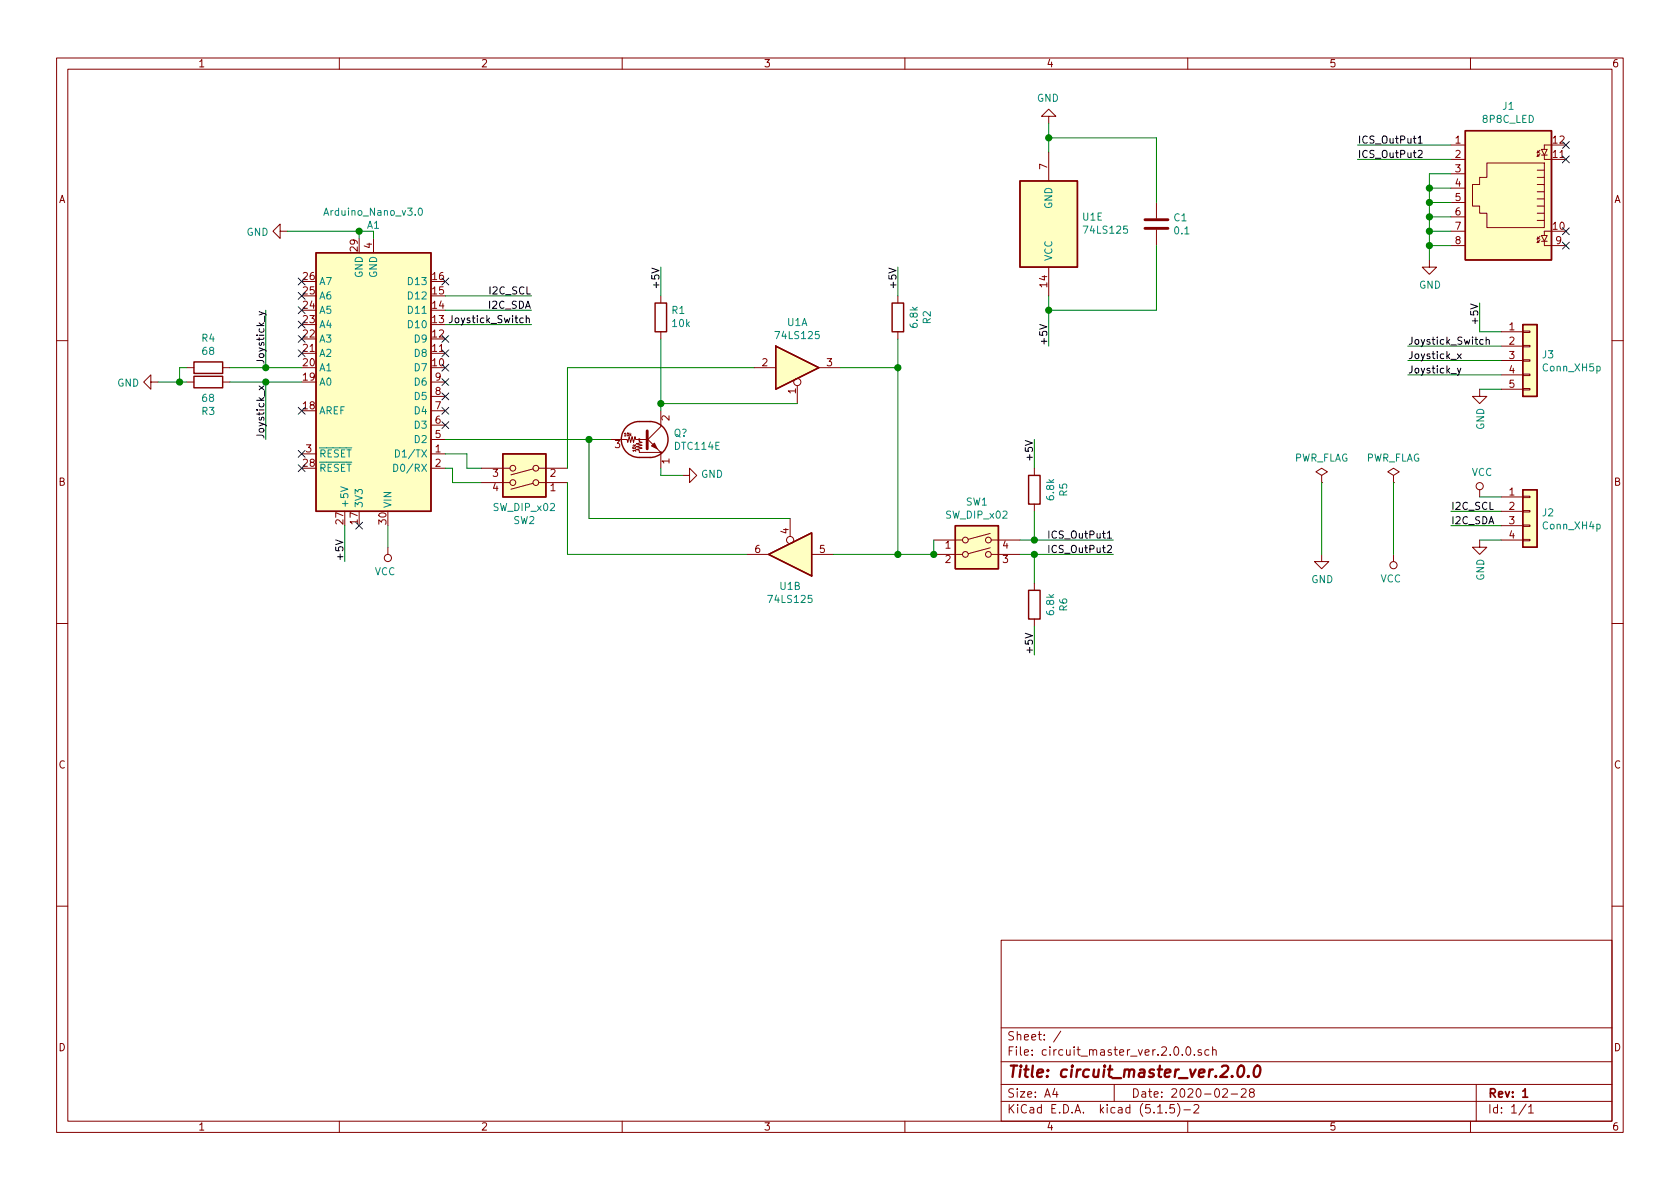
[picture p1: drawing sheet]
EESchema Schematic File Version 4
EELAYER 30 0
EELAYER END
$Descr A4 11693 8268
encoding utf-8
Sheet 1 1
Title "circuit_master_ver.2.0.0"
Date "2020-02-28"
Rev "1"
Comp ""
Comment1 ""
Comment2 ""
Comment3 ""
Comment4 ""
$EndDescr
$Comp
L power:GND #PWR0101
U 1 1
P 2000 1600
F 0 "#PWR0101" H 2000 1350 50  0001 C CNN
F 1 "GND" V 2005 1472 50  0000 R CNN
F 2 "" H 2000 1600 50  0001 C CNN
F 3 "" H 2000 1600 50  0001 C CNN
	1    2000 1600
	0    1    1    0   
$EndComp
Wire Wire Line
	2700 3800 2700 3650
Wire Wire Line
	2500 1650 2500 1600
Wire Wire Line
	2500 1600 2600 1600
Wire Wire Line
	2600 1600 2600 1650
Wire Wire Line
	2500 1600 2000 1600
Connection ~ 2500 1600
$Comp
L Device:R R4
U 1 1
P 1450 2550
F 0 "R4" V 1243 2550 50  0000 C CNN
F 1 "68" V 1334 2550 50  0000 C CNN
F 2 "Resistor_THT:R_Axial_DIN0207_L6.3mm_D2.5mm_P10.16mm_Horizontal" V 1380 2550 50  0001 C CNN
F 3 "~" H 1450 2550 50  0001 C CNN
	1    1450 2550
	0    1    1    0   
$EndComp
Wire Wire Line
	1300 2550 1250 2550
Wire Wire Line
	1250 2550 1250 2650
Wire Wire Line
	1250 2650 1300 2650
$Comp
L power:GND #PWR0113
U 1 1
P 1100 2650
F 0 "#PWR0113" H 1100 2400 50  0001 C CNN
F 1 "GND" V 1105 2522 50  0000 R CNN
F 2 "" H 1100 2650 50  0001 C CNN
F 3 "" H 1100 2650 50  0001 C CNN
	1    1100 2650
	0    1    1    0   
$EndComp
Wire Wire Line
	1100 2650 1250 2650
Connection ~ 1250 2650
Text Label 1850 3050 1    50   ~ 0
Joystick_x
Text Label 1850 2150 3    50   ~ 0
Joystick_y
Wire Wire Line
	1600 2650 1850 2650
Wire Wire Line
	1850 2650 1850 3050
Connection ~ 1850 2650
Wire Wire Line
	1850 2650 2100 2650
Wire Wire Line
	1600 2550 1850 2550
Wire Wire Line
	1850 2550 1850 2150
Connection ~ 1850 2550
Wire Wire Line
	1850 2550 2100 2550
NoConn ~ 3100 2550
NoConn ~ 3100 2650
NoConn ~ 3100 2750
NoConn ~ 3100 2850
NoConn ~ 3100 2950
NoConn ~ 2100 2850
NoConn ~ 2100 3150
NoConn ~ 2100 3250
NoConn ~ 2100 2450
NoConn ~ 2100 2350
NoConn ~ 2100 2250
NoConn ~ 2100 2150
NoConn ~ 2100 2050
NoConn ~ 2100 1950
NoConn ~ 10900 1000
NoConn ~ 10900 1100
NoConn ~ 10900 1600
NoConn ~ 10900 1700
$Comp
L power:VCC #PWR0103
U 1 1
P 2700 3800
F 0 "#PWR0103" H 2700 3650 50  0001 C CNN
F 1 "VCC" H 2718 3973 50  0000 C CNN
F 2 "" H 2700 3800 50  0001 C CNN
F 3 "" H 2700 3800 50  0001 C CNN
	1    2700 3800
	-1   0    0    1   
$EndComp
NoConn ~ 2500 3650
Text Label 2400 3900 1    50   ~ 0
+5V
Wire Wire Line
	2400 3650 2400 3900
$Comp
L 74xx:74LS125 U1
U 5 1
P 7300 1550
F 0 "U1" H 7070 1504 50  0000 R CNN
F 1 "74LS125" H 7070 1595 50  0000 R CNN
F 2 "Package_DIP:DIP-14_W7.62mm_Socket_LongPads" H 7300 1550 50  0001 C CNN
F 3 "http://www.ti.com/lit/gpn/sn74LS125" H 7300 1550 50  0001 C CNN
	5    7300 1550
	-1   0    0    1   
$EndComp
Wire Wire Line
	9200 3350 9200 3850
$Comp
L power:GND #PWR0104
U 1 1
P 9200 3850
F 0 "#PWR0104" H 9200 3600 50  0001 C CNN
F 1 "GND" H 9205 3677 50  0000 C CNN
F 2 "" H 9200 3850 50  0001 C CNN
F 3 "" H 9200 3850 50  0001 C CNN
	1    9200 3850
	1    0    0    -1  
$EndComp
$Comp
L power:PWR_FLAG #FLG0101
U 1 1
P 9700 3350
F 0 "#FLG0101" H 9700 3425 50  0001 C CNN
F 1 "PWR_FLAG" H 9700 3523 50  0000 C CNN
F 2 "" H 9700 3350 50  0001 C CNN
F 3 "~" H 9700 3350 50  0001 C CNN
	1    9700 3350
	1    0    0    -1  
$EndComp
$Comp
L power:VCC #PWR0115
U 1 1
P 10300 3450
F 0 "#PWR0115" H 10300 3300 50  0001 C CNN
F 1 "VCC" H 10317 3623 50  0000 C CNN
F 2 "" H 10300 3450 50  0001 C CNN
F 3 "" H 10300 3450 50  0001 C CNN
	1    10300 3450
	1    0    0    -1  
$EndComp
$Comp
L Device:C C1
U 1 1
P 8050 1550
F 0 "C1" H 8165 1596 50  0000 L CNN
F 1 "0.1" H 8165 1505 50  0000 L CNN
F 2 "Capacitor_THT:C_Disc_D4.7mm_W2.5mm_P5.00mm" H 8088 1400 50  0001 C CNN
F 3 "~" H 8050 1550 50  0001 C CNN
	1    8050 1550
	1    0    0    -1  
$EndComp
$Comp
L power:GND #PWR0112
U 1 1
P 10300 3750
F 0 "#PWR0112" H 10300 3500 50  0001 C CNN
F 1 "GND" V 10305 3622 50  0000 R CNN
F 2 "" H 10300 3750 50  0001 C CNN
F 3 "" H 10300 3750 50  0001 C CNN
	1    10300 3750
	1    0    0    -1  
$EndComp
$Comp
L Connector:8P8C_LED J1
U 1 1
P 10500 1300
F 0 "J1" H 10500 733 50  0000 C CNN
F 1 "8P8C_LED" H 10500 824 50  0000 C CNN
F 2 "Connector_RJ:RJ45_Cetus_J1B1211CCD_Horizontal" V 10500 1325 50  0001 C CNN
F 3 "~" V 10500 1325 50  0001 C CNN
	1    10500 1300
	-1   0    0    1   
$EndComp
Wire Wire Line
	9950 1700 9950 1800
Connection ~ 9950 1700
Wire Wire Line
	10100 1700 9950 1700
Wire Wire Line
	9950 1600 9950 1700
Connection ~ 9950 1600
Wire Wire Line
	10100 1600 9950 1600
Wire Wire Line
	9950 1500 9950 1600
Connection ~ 9950 1500
Wire Wire Line
	10100 1500 9950 1500
Wire Wire Line
	9950 1400 9950 1500
Wire Wire Line
	10100 1400 9950 1400
$Comp
L power:GND #PWR0114
U 1 1
P 9950 1800
F 0 "#PWR0114" H 9950 1550 50  0001 C CNN
F 1 "GND" H 9955 1627 50  0000 C CNN
F 2 "" H 9950 1800 50  0001 C CNN
F 3 "" H 9950 1800 50  0001 C CNN
	1    9950 1800
	1    0    0    -1  
$EndComp
Wire Wire Line
	9800 2600 10450 2600
Wire Wire Line
	9800 2500 10450 2500
Wire Wire Line
	9800 2400 10450 2400
Wire Wire Line
	9450 1000 10100 1000
Text Label 9800 2600 0    50   ~ 0
Joystick_y
Text Label 9800 2500 0    50   ~ 0
Joystick_x
Text Label 9800 2400 0    50   ~ 0
Joystick_Switch
Text Label 9450 1000 0    50   ~ 0
ICS_OutPut1
Wire Wire Line
	7300 1050 7300 950 
Text Label 7300 2400 1    50   ~ 0
+5V
Wire Wire Line
	7300 2050 7300 2150
Wire Wire Line
	7300 2150 8050 2150
Connection ~ 7300 2150
Wire Wire Line
	8050 1700 8050 2150
Wire Wire Line
	8050 1400 8050 950 
Wire Wire Line
	8050 950  7300 950 
$Comp
L power:VCC #PWR0106
U 1 1
P 9700 3850
F 0 "#PWR0106" H 9700 3700 50  0001 C CNN
F 1 "VCC" H 9717 4023 50  0000 C CNN
F 2 "" H 9700 3850 50  0001 C CNN
F 3 "" H 9700 3850 50  0001 C CNN
	1    9700 3850
	-1   0    0    1   
$EndComp
Wire Wire Line
	9700 3350 9700 3850
$Comp
L MCU_Module:Arduino_Nano_v3.x A1
U 1 1
P 2600 2650
F 0 "A1" H 2600 1561 50  0000 C CNN
F 1 "Arduino_Nano_v3.0" H 2600 1470 50  0000 C CNN
F 2 "Module:Arduino_Nano" H 2600 2650 50  0001 C CIN
F 3 "http://www.mouser.com/pdfdocs/Gravitech_Arduino_Nano3_0.pdf" H 2600 2650 50  0001 C CNN
	1    2600 2650
	-1   0    0    1   
$EndComp
Text Label 3700 2050 2    50   ~ 0
I2C_SCL
Text Label 3700 2150 2    50   ~ 0
I2C_SDA
$Comp
L Connector_Generic:Conn_01x04 J2
U 1 1
P 10650 3550
F 0 "J2" H 10730 3542 50  0000 L CNN
F 1 "Conn_XH4p" H 10730 3451 50  0000 L CNN
F 2 "Connector_JST:JST_XH_B4B-XH-A_1x04_P2.50mm_Vertical" H 10650 3550 50  0001 C CNN
F 3 "~" H 10650 3550 50  0001 C CNN
	1    10650 3550
	1    0    0    -1  
$EndComp
Text Label 10100 3550 0    50   ~ 0
I2C_SCL
Text Label 10100 3650 0    50   ~ 0
I2C_SDA
Wire Wire Line
	10100 3650 10450 3650
Wire Wire Line
	10450 3550 10100 3550
Wire Wire Line
	10300 3750 10450 3750
Wire Wire Line
	10300 3450 10450 3450
$Comp
L Connector_Generic:Conn_01x05 J3
U 1 1
P 10650 2500
F 0 "J3" H 10730 2542 50  0000 L CNN
F 1 "Conn_XH5p" H 10730 2451 50  0000 L CNN
F 2 "Connector_JST:JST_XH_B5B-XH-A_1x05_P2.50mm_Vertical" H 10650 2500 50  0001 C CNN
F 3 "~" H 10650 2500 50  0001 C CNN
	1    10650 2500
	1    0    0    -1  
$EndComp
$Comp
L power:GND #PWR0107
U 1 1
P 10300 2700
F 0 "#PWR0107" H 10300 2450 50  0001 C CNN
F 1 "GND" V 10305 2572 50  0000 R CNN
F 2 "" H 10300 2700 50  0001 C CNN
F 3 "" H 10300 2700 50  0001 C CNN
	1    10300 2700
	1    0    0    -1  
$EndComp
Wire Wire Line
	10300 2700 10450 2700
Text Label 10300 2100 3    50   ~ 0
+5V
Wire Wire Line
	10300 2100 10300 2300
Wire Wire Line
	10300 2300 10450 2300
Wire Wire Line
	10100 1300 9950 1300
Wire Wire Line
	9950 1300 9950 1400
Connection ~ 9950 1400
Wire Wire Line
	10100 1200 9950 1200
Wire Wire Line
	9950 1200 9950 1300
Connection ~ 9950 1300
$Comp
L Device:R R3
U 1 1
P 1450 2650
F 0 "R3" V 1243 2650 50  0000 C CNN
F 1 "68" V 1334 2650 50  0000 C CNN
F 2 "Resistor_THT:R_Axial_DIN0207_L6.3mm_D2.5mm_P10.16mm_Horizontal" V 1380 2650 50  0001 C CNN
F 3 "~" H 1450 2650 50  0001 C CNN
	1    1450 2650
	0    -1   -1   0   
$EndComp
Wire Wire Line
	7300 2150 7300 2400
Wire Wire Line
	9450 1100 10100 1100
Text Label 9450 1100 0    50   ~ 0
ICS_OutPut2
$Comp
L power:PWR_FLAG #FLG0102
U 1 1
P 9200 3350
F 0 "#FLG0102" H 9200 3425 50  0001 C CNN
F 1 "PWR_FLAG" H 9200 3523 50  0000 C CNN
F 2 "" H 9200 3350 50  0001 C CNN
F 3 "~" H 9200 3350 50  0001 C CNN
	1    9200 3350
	1    0    0    -1  
$EndComp
Connection ~ 7300 950 
$Comp
L Device:R R6
U 1 1
P 7200 4200
F 0 "R6" V 6993 4200 50  0000 C CNN
F 1 "6.8k" V 7084 4200 50  0000 C CNN
F 2 "Resistor_THT:R_Axial_DIN0207_L6.3mm_D2.5mm_P10.16mm_Horizontal" V 7130 4200 50  0001 C CNN
F 3 "~" H 7200 4200 50  0001 C CNN
	1    7200 4200
	-1   0    0    1   
$EndComp
Wire Wire Line
	7200 3850 7750 3850
Connection ~ 7200 3850
Wire Wire Line
	7100 3850 7200 3850
Wire Wire Line
	7200 3750 7750 3750
Connection ~ 7200 3750
Wire Wire Line
	7100 3750 7200 3750
Wire Wire Line
	7200 4550 7200 4350
Text Label 7200 4550 1    50   ~ 0
+5V
Wire Wire Line
	7200 4050 7200 3850
Wire Wire Line
	7200 3050 7200 3250
Text Label 7200 3050 3    50   ~ 0
+5V
Wire Wire Line
	7200 3550 7200 3750
$Comp
L Device:R R5
U 1 1
P 7200 3400
F 0 "R5" V 6993 3400 50  0000 C CNN
F 1 "6.8k" V 7084 3400 50  0000 C CNN
F 2 "Resistor_THT:R_Axial_DIN0207_L6.3mm_D2.5mm_P10.16mm_Horizontal" V 7130 3400 50  0001 C CNN
F 3 "~" H 7200 3400 50  0001 C CNN
	1    7200 3400
	-1   0    0    1   
$EndComp
Text Label 7750 3850 2    50   ~ 0
ICS_OutPut2
Connection ~ 6500 3850
Connection ~ 6250 3850
Wire Wire Line
	6250 3850 6500 3850
Wire Wire Line
	6500 3850 6500 3750
$Comp
L Switch:SW_DIP_x02 SW1
U 1 1
P 6800 3850
F 0 "SW1" H 6800 4217 50  0000 C CNN
F 1 "SW_DIP_x02" H 6800 4126 50  0000 C CNN
F 2 "Button_Switch_THT:SW_DIP_SPSTx02_Slide_9.78x7.26mm_W7.62mm_P2.54mm" H 6800 3850 50  0001 C CNN
F 3 "~" H 6800 3850 50  0001 C CNN
	1    6800 3850
	1    0    0    -1  
$EndComp
Wire Wire Line
	7300 950  7300 850 
$Comp
L power:GND #PWR0105
U 1 1
P 7300 850
F 0 "#PWR0105" H 7300 600 50  0001 C CNN
F 1 "GND" H 7305 677 50  0000 C CNN
F 2 "" H 7300 850 50  0001 C CNN
F 3 "" H 7300 850 50  0001 C CNN
	1    7300 850 
	-1   0    0    1   
$EndComp
Connection ~ 6250 2550
Wire Wire Line
	6250 2550 6250 3850
Wire Wire Line
	4600 2350 4600 2800
Wire Wire Line
	4600 2800 5550 2800
Wire Wire Line
	5850 2550 6250 2550
$Comp
L power:GND #PWR0102
U 1 1
P 4750 3300
F 0 "#PWR0102" H 4750 3050 50  0001 C CNN
F 1 "GND" V 4755 3172 50  0000 R CNN
F 2 "" H 4750 3300 50  0001 C CNN
F 3 "" H 4750 3300 50  0001 C CNN
	1    4750 3300
	0    -1   -1   0   
$EndComp
Wire Wire Line
	4600 3300 4750 3300
Wire Wire Line
	4600 3250 4600 3300
Wire Wire Line
	4100 3600 5500 3600
Wire Wire Line
	4100 3050 4100 3600
Wire Wire Line
	3100 3050 4100 3050
Wire Wire Line
	3950 3850 5200 3850
$Comp
L 74xx:74LS125 U1
U 2 1
P 5500 3850
F 0 "U1" H 5500 4075 50  0000 C CNN
F 1 "74LS125" H 5500 4166 50  0000 C CNN
F 2 "Package_DIP:DIP-14_W7.62mm_Socket_LongPads" H 5500 3850 50  0001 C CNN
F 3 "http://www.ti.com/lit/gpn/sn74LS125" H 5500 3850 50  0001 C CNN
	2    5500 3850
	-1   0    0    1   
$EndComp
$Comp
L 74xx:74LS125 U1
U 1 1
P 5550 2550
F 0 "U1" H 5550 2867 50  0000 C CNN
F 1 "74LS125" H 5550 2776 50  0000 C CNN
F 2 "Package_DIP:DIP-14_W7.62mm_Socket_LongPads" H 5550 2550 50  0001 C CNN
F 3 "http://www.ti.com/lit/gpn/sn74LS125" H 5550 2550 50  0001 C CNN
	1    5550 2550
	1    0    0    -1  
$EndComp
Wire Wire Line
	4600 1850 4600 2050
Text Label 4600 1850 3    50   ~ 0
+5V
Wire Wire Line
	6250 1850 6250 2050
Text Label 6250 1850 3    50   ~ 0
+5V
Text Label 7750 3750 2    50   ~ 0
ICS_OutPut1
Wire Wire Line
	6250 2350 6250 2550
Wire Wire Line
	6250 3850 5800 3850
Wire Wire Line
	3950 2550 5250 2550
$Comp
L Device:R R1
U 1 1
P 4600 2200
F 0 "R1" H 4530 2154 50  0000 R CNN
F 1 "10k" H 4530 2245 50  0000 R CNN
F 2 "Resistor_THT:R_Axial_DIN0207_L6.3mm_D2.5mm_P10.16mm_Horizontal" V 4530 2200 50  0001 C CNN
F 3 "~" H 4600 2200 50  0001 C CNN
	1    4600 2200
	-1   0    0    1   
$EndComp
$Comp
L Device:R R2
U 1 1
P 6250 2200
F 0 "R2" V 6043 2200 50  0000 C CNN
F 1 "6.8k" V 6134 2200 50  0000 C CNN
F 2 "Resistor_THT:R_Axial_DIN0207_L6.3mm_D2.5mm_P10.16mm_Horizontal" V 6180 2200 50  0001 C CNN
F 3 "~" H 6250 2200 50  0001 C CNN
	1    6250 2200
	-1   0    0    1   
$EndComp
NoConn ~ 3100 1950
Wire Wire Line
	3100 2250 3700 2250
Text Label 3700 2250 2    50   ~ 0
Joystick_Switch
Wire Wire Line
	3100 2050 3700 2050
Wire Wire Line
	3100 2150 3700 2150
NoConn ~ 3100 2350
NoConn ~ 3100 2450
Wire Wire Line
	3950 2550 3950 3250
Wire Wire Line
	3950 3350 3950 3850
$Comp
L Switch:SW_DIP_x02 SW2
U 1 1
P 3650 3250
F 0 "SW2" H 3650 3617 50  0000 C CNN
F 1 "SW_DIP_x02" H 3650 3526 50  0000 C CNN
F 2 "Button_Switch_THT:SW_DIP_SPSTx02_Slide_9.78x7.26mm_W7.62mm_P2.54mm" H 3650 3250 50  0001 C CNN
F 3 "~" H 3650 3250 50  0001 C CNN
	1    3650 3250
	-1   0    0    1   
$EndComp
Wire Wire Line
	3100 3150 3250 3150
Wire Wire Line
	3250 3150 3250 3250
Wire Wire Line
	3250 3250 3350 3250
Wire Wire Line
	3100 3250 3150 3250
Wire Wire Line
	3150 3250 3150 3350
Wire Wire Line
	3150 3350 3350 3350
$Comp
L Transistor_BJT:DTC114E Q?
U 1 1
P 4500 3050
F 0 "Q?" H 4688 3096 50  0000 L CNN
F 1 "DTC114E" H 4688 3005 50  0000 L CNN
F 2 "" H 4500 3050 50  0001 L CNN
F 3 "" H 4500 3050 50  0001 L CNN
	1    4500 3050
	1    0    0    -1  
$EndComp
Wire Wire Line
	4600 2800 4600 2850
Connection ~ 4600 2800
Wire Wire Line
	4100 3050 4250 3050
Connection ~ 4100 3050
$EndSCHEMATC
